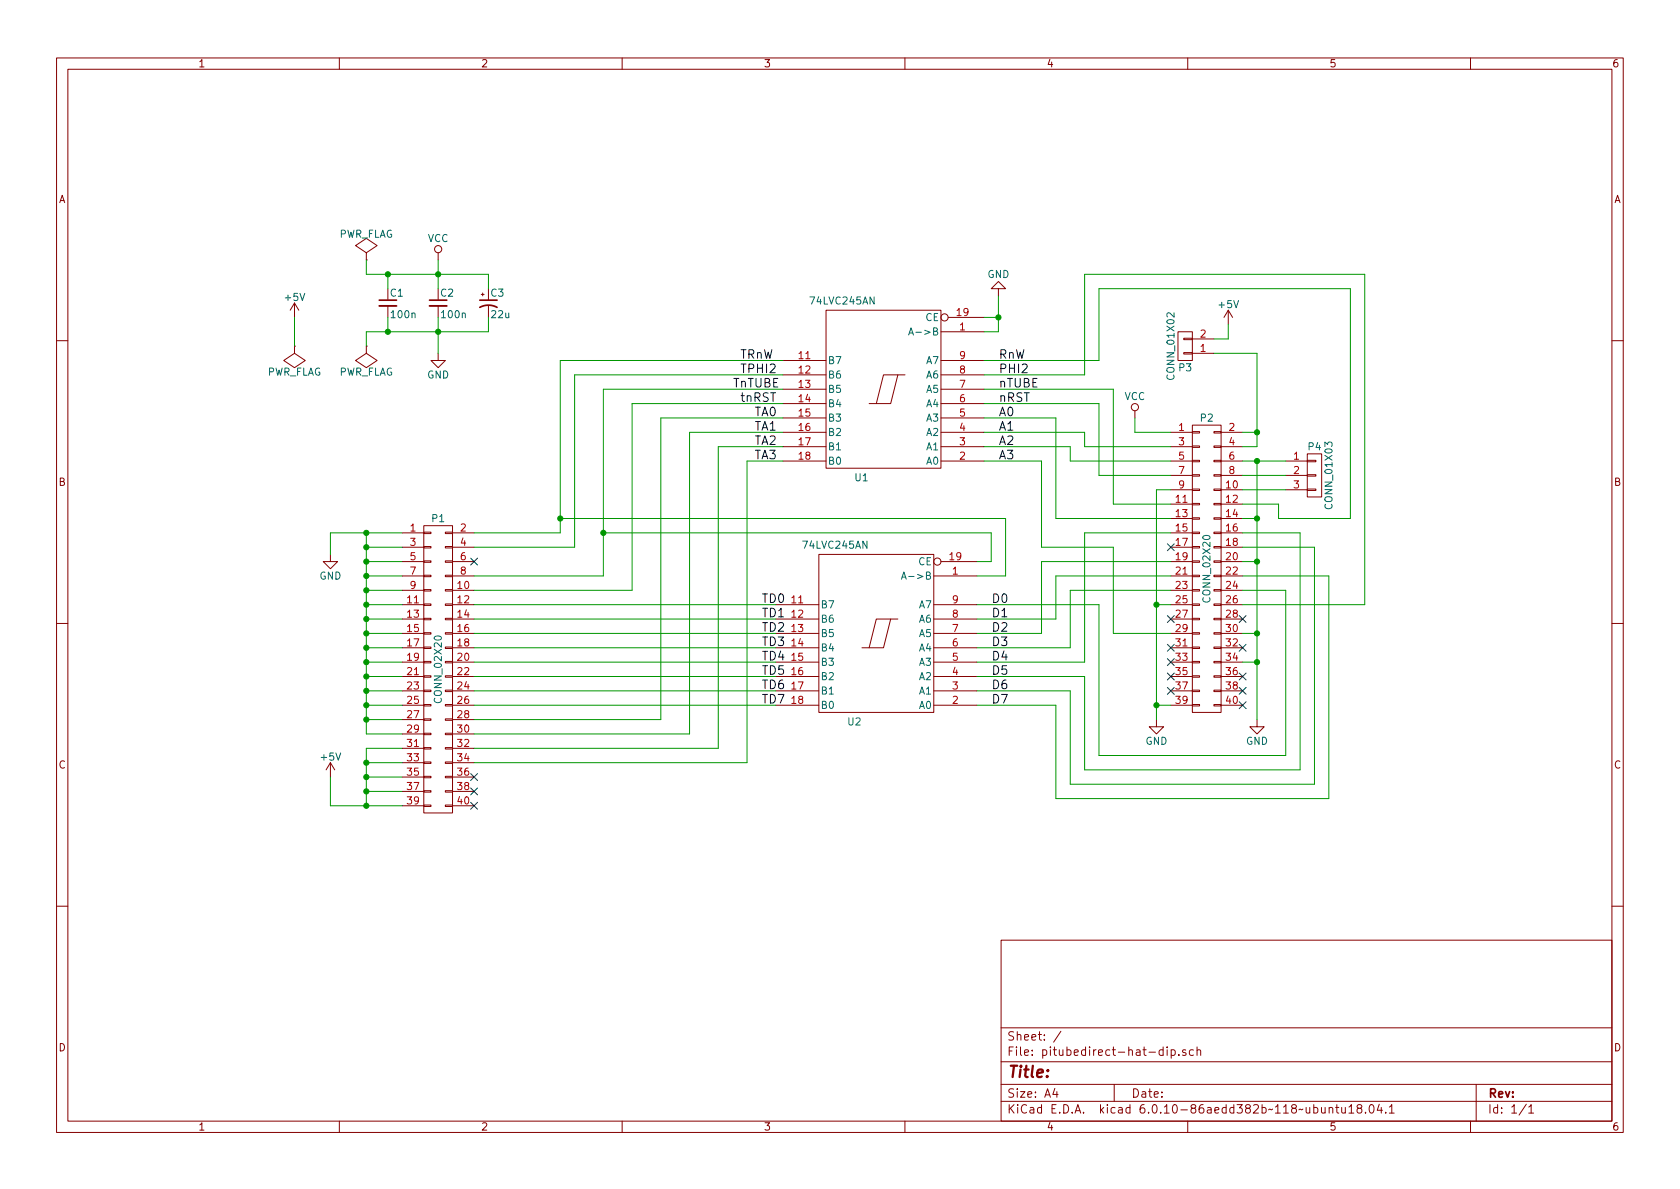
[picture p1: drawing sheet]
EESchema Schematic File Version 2
LIBS:power
LIBS:device
LIBS:transistors
LIBS:conn
LIBS:linear
LIBS:regul
LIBS:74xx
LIBS:cmos4000
LIBS:adc-dac
LIBS:memory
LIBS:xilinx
LIBS:microcontrollers
LIBS:dsp
LIBS:microchip
LIBS:analog_switches
LIBS:motorola
LIBS:texas
LIBS:intel
LIBS:audio
LIBS:interface
LIBS:digital-audio
LIBS:philips
LIBS:display
LIBS:cypress
LIBS:siliconi
LIBS:opto
LIBS:atmel
LIBS:contrib
LIBS:valves
LIBS:pitubedirect-hat-dip-cache
EELAYER 25 0
EELAYER END
$Descr A4 11693 8268
encoding utf-8
Sheet 1 1
Title ""
Date ""
Rev ""
Comp ""
Comment1 ""
Comment2 ""
Comment3 ""
Comment4 ""
$EndDescr
$Comp
L 74LS245 U2
U 1 1
P 6100 4400
F 0 "U2" H 6200 4975 50  0000 L BNN
F 1 "74LVC245AN" H 6150 3825 50  0000 L TNN
F 2 "Housings_DIP:DIP-20_W7.62mm" H 6100 4400 50  0001 C CNN
F 3 "" H 6100 4400 50  0000 C CNN
	1    6100 4400
	-1   0    0    1   
$EndComp
$Comp
L CONN_02X20 P1
U 1 1
P 3050 4650
F 0 "P1" H 3050 5700 50  0000 C CNN
F 1 "CONN_02X20" V 3050 4650 50  0000 C CNN
F 2 "Pin_Headers:Pin_Header_Straight_2x20" H 3050 3700 50  0001 C CNN
F 3 "" H 3050 3700 50  0000 C CNN
	1    3050 4650
	1    0    0    -1  
$EndComp
$Comp
L GND #PWR01
U 1 1
P 2300 3850
F 0 "#PWR01" H 2300 3600 50  0001 C CNN
F 1 "GND" H 2300 3700 50  0000 C CNN
F 2 "" H 2300 3850 50  0000 C CNN
F 3 "" H 2300 3850 50  0000 C CNN
	1    2300 3850
	1    0    0    -1  
$EndComp
$Comp
L +5V #PWR02
U 1 1
P 2300 5400
F 0 "#PWR02" H 2300 5250 50  0001 C CNN
F 1 "+5V" H 2300 5540 50  0000 C CNN
F 2 "" H 2300 5400 50  0000 C CNN
F 3 "" H 2300 5400 50  0000 C CNN
	1    2300 5400
	1    0    0    -1  
$EndComp
Text Label 5300 4200 0    60   ~ 0
TD0
Text Label 5300 4300 0    60   ~ 0
TD1
Text Label 5300 4400 0    60   ~ 0
TD2
Text Label 5300 4500 0    60   ~ 0
TD3
Text Label 5300 4600 0    60   ~ 0
TD4
Text Label 5300 4700 0    60   ~ 0
TD5
Text Label 5300 4800 0    60   ~ 0
TD6
Text Label 5300 4900 0    60   ~ 0
TD7
Text Label 5250 2900 0    60   ~ 0
TA0
Text Label 5250 3000 0    60   ~ 0
TA1
Text Label 5250 3100 0    60   ~ 0
TA2
Text Label 5150 2500 0    60   ~ 0
TRnW
Text Label 5150 2600 0    60   ~ 0
TPHI2
Text Label 5100 2700 0    60   ~ 0
TnTUBE
Text Label 5150 2800 0    60   ~ 0
tnRST
NoConn ~ 3300 3900
NoConn ~ 3300 5400
NoConn ~ 3300 5500
NoConn ~ 3300 5600
$Comp
L GND #PWR03
U 1 1
P 6950 2050
F 0 "#PWR03" H 6950 1800 50  0001 C CNN
F 1 "GND" H 6950 1900 50  0000 C CNN
F 2 "" H 6950 2050 50  0000 C CNN
F 3 "" H 6950 2050 50  0000 C CNN
	1    6950 2050
	-1   0    0    1   
$EndComp
$Comp
L C_Small C1
U 1 1
P 2700 2100
F 0 "C1" H 2710 2170 50  0000 L CNN
F 1 "100n" H 2710 2020 50  0000 L CNN
F 2 "Capacitors_ThroughHole:C_Rect_L7_W2_P5" H 2700 2100 50  0001 C CNN
F 3 "" H 2700 2100 50  0000 C CNN
	1    2700 2100
	1    0    0    -1  
$EndComp
$Comp
L C_Small C2
U 1 1
P 3050 2100
F 0 "C2" H 3060 2170 50  0000 L CNN
F 1 "100n" H 3060 2020 50  0000 L CNN
F 2 "Capacitors_ThroughHole:C_Rect_L7_W2_P5" H 3050 2100 50  0001 C CNN
F 3 "" H 3050 2100 50  0000 C CNN
	1    3050 2100
	1    0    0    -1  
$EndComp
$Comp
L CP1_Small C3
U 1 1
P 3400 2100
F 0 "C3" H 3410 2170 50  0000 L CNN
F 1 "22u" H 3410 2020 50  0000 L CNN
F 2 "Discret:C1V8" H 3400 2100 50  0001 C CNN
F 3 "" H 3400 2100 50  0000 C CNN
	1    3400 2100
	1    0    0    -1  
$EndComp
$Comp
L GND #PWR04
U 1 1
P 8050 5000
F 0 "#PWR04" H 8050 4750 50  0001 C CNN
F 1 "GND" H 8050 4850 50  0000 C CNN
F 2 "" H 8050 5000 50  0000 C CNN
F 3 "" H 8050 5000 50  0000 C CNN
	1    8050 5000
	1    0    0    -1  
$EndComp
$Comp
L GND #PWR05
U 1 1
P 8750 5000
F 0 "#PWR05" H 8750 4750 50  0001 C CNN
F 1 "GND" H 8750 4850 50  0000 C CNN
F 2 "" H 8750 5000 50  0000 C CNN
F 3 "" H 8750 5000 50  0000 C CNN
	1    8750 5000
	1    0    0    -1  
$EndComp
$Comp
L +5V #PWR06
U 1 1
P 8550 2250
F 0 "#PWR06" H 8550 2100 50  0001 C CNN
F 1 "+5V" H 8550 2390 50  0000 C CNN
F 2 "" H 8550 2250 50  0000 C CNN
F 3 "" H 8550 2250 50  0000 C CNN
	1    8550 2250
	1    0    0    -1  
$EndComp
$Comp
L CONN_01X03 P4
U 1 1
P 9150 3300
F 0 "P4" H 9150 3500 50  0000 C CNN
F 1 "CONN_01X03" V 9250 3300 50  0000 C CNN
F 2 "Pin_Headers:Pin_Header_Straight_1x03" H 9150 3300 50  0001 C CNN
F 3 "" H 9150 3300 50  0000 C CNN
	1    9150 3300
	1    0    0    -1  
$EndComp
Text Label 6900 4200 0    60   ~ 0
D0
Text Label 6900 4300 0    60   ~ 0
D1
Text Label 6900 4400 0    60   ~ 0
D2
Text Label 6900 4500 0    60   ~ 0
D3
Text Label 6900 4600 0    60   ~ 0
D4
Text Label 6900 4700 0    60   ~ 0
D5
Text Label 6900 4800 0    60   ~ 0
D6
Text Label 6900 4900 0    60   ~ 0
D7
Text Label 6950 3000 0    60   ~ 0
A1
Text Label 6950 2800 0    60   ~ 0
nRST
Text Label 6950 2700 0    60   ~ 0
nTUBE
Text Label 6950 2600 0    60   ~ 0
PHI2
Text Label 6950 2500 0    60   ~ 0
RnW
$Comp
L GND #PWR07
U 1 1
P 3050 2450
F 0 "#PWR07" H 3050 2200 50  0001 C CNN
F 1 "GND" H 3050 2300 50  0000 C CNN
F 2 "" H 3050 2450 50  0000 C CNN
F 3 "" H 3050 2450 50  0000 C CNN
	1    3050 2450
	1    0    0    -1  
$EndComp
$Comp
L VCC #PWR08
U 1 1
P 3050 1800
F 0 "#PWR08" H 3050 1650 50  0001 C CNN
F 1 "VCC" H 3050 1950 50  0000 C CNN
F 2 "" H 3050 1800 50  0000 C CNN
F 3 "" H 3050 1800 50  0000 C CNN
	1    3050 1800
	1    0    0    -1  
$EndComp
$Comp
L VCC #PWR09
U 1 1
P 7900 2900
F 0 "#PWR09" H 7900 2750 50  0001 C CNN
F 1 "VCC" H 7900 3050 50  0000 C CNN
F 2 "" H 7900 2900 50  0000 C CNN
F 3 "" H 7900 2900 50  0000 C CNN
	1    7900 2900
	1    0    0    -1  
$EndComp
$Comp
L PWR_FLAG #FLG010
U 1 1
P 2050 2400
F 0 "#FLG010" H 2050 2495 50  0001 C CNN
F 1 "PWR_FLAG" H 2050 2580 50  0000 C CNN
F 2 "" H 2050 2400 50  0000 C CNN
F 3 "" H 2050 2400 50  0000 C CNN
	1    2050 2400
	-1   0    0    1   
$EndComp
$Comp
L +5V #PWR011
U 1 1
P 2050 2200
F 0 "#PWR011" H 2050 2050 50  0001 C CNN
F 1 "+5V" H 2050 2340 50  0000 C CNN
F 2 "" H 2050 2200 50  0000 C CNN
F 3 "" H 2050 2200 50  0000 C CNN
	1    2050 2200
	1    0    0    -1  
$EndComp
$Comp
L 74LS245 U1
U 1 1
P 6150 2700
F 0 "U1" H 6250 3275 50  0000 L BNN
F 1 "74LVC245AN" H 6200 2125 50  0000 L TNN
F 2 "Housings_DIP:DIP-20_W7.62mm" H 6150 2700 50  0001 C CNN
F 3 "" H 6150 2700 50  0000 C CNN
	1    6150 2700
	-1   0    0    1   
$EndComp
$Comp
L PWR_FLAG #FLG012
U 1 1
P 2550 2400
F 0 "#FLG012" H 2550 2495 50  0001 C CNN
F 1 "PWR_FLAG" H 2550 2580 50  0000 C CNN
F 2 "" H 2550 2400 50  0000 C CNN
F 3 "" H 2550 2400 50  0000 C CNN
	1    2550 2400
	-1   0    0    1   
$EndComp
$Comp
L PWR_FLAG #FLG013
U 1 1
P 2550 1800
F 0 "#FLG013" H 2550 1895 50  0001 C CNN
F 1 "PWR_FLAG" H 2550 1980 50  0000 C CNN
F 2 "" H 2550 1800 50  0000 C CNN
F 3 "" H 2550 1800 50  0000 C CNN
	1    2550 1800
	1    0    0    -1  
$EndComp
Text Label 6950 3100 0    60   ~ 0
A2
Text Label 6950 2900 0    60   ~ 0
A0
$Comp
L CONN_02X20 P2
U 1 1
P 8400 3950
F 0 "P2" H 8400 5000 50  0000 C CNN
F 1 "CONN_02X20" V 8400 3950 50  0000 C CNN
F 2 "Socket_Strips:Socket_Strip_Straight_2x20" H 8400 3000 50  0001 C CNN
F 3 "" H 8400 3000 50  0000 C CNN
	1    8400 3950
	1    0    0    -1  
$EndComp
NoConn ~ 8150 4300
NoConn ~ 8150 4500
NoConn ~ 8150 4600
NoConn ~ 8150 4700
NoConn ~ 8150 4800
NoConn ~ 8650 4900
NoConn ~ 8650 4800
NoConn ~ 8650 4700
NoConn ~ 8650 4500
NoConn ~ 8650 4300
Text Label 5250 3200 0    60   ~ 0
TA3
Text Label 6950 3200 0    60   ~ 0
A3
$Comp
L CONN_01X02 P3
U 1 1
P 8250 2400
F 0 "P3" H 8250 2550 50  0000 C CNN
F 1 "CONN_01X02" V 8350 2400 50  0000 C CNN
F 2 "Pin_Headers:Pin_Header_Straight_1x02" H 8250 2400 50  0001 C CNN
F 3 "" H 8250 2400 50  0000 C CNN
	1    8250 2400
	-1   0    0    1   
$EndComp
Wire Wire Line
	4600 2900 4600 5000
Connection ~ 8050 4900
Wire Wire Line
	8050 4900 8150 4900
Connection ~ 8750 4600
Wire Wire Line
	8750 4600 8650 4600
Connection ~ 8750 4400
Wire Wire Line
	8750 4400 8650 4400
Wire Wire Line
	7450 5450 7450 4800
Wire Wire Line
	9150 5450 7450 5450
Wire Wire Line
	9150 3800 9150 5450
Wire Wire Line
	8650 3800 9150 3800
Wire Wire Line
	7450 4800 6800 4800
Wire Wire Line
	4200 3700 6900 3700
Connection ~ 4200 3700
Wire Wire Line
	4200 4000 3300 4000
Wire Wire Line
	7450 3100 7450 3200
Wire Wire Line
	7450 3200 8150 3200
Connection ~ 2700 2300
Wire Wire Line
	2550 2400 2550 2300
Connection ~ 2700 1900
Wire Wire Line
	2550 1800 2550 1900
Wire Wire Line
	8550 2350 8550 2250
Wire Wire Line
	8450 2350 8550 2350
Wire Wire Line
	2050 2200 2050 2400
Wire Wire Line
	3050 1800 3050 2000
Wire Wire Line
	3050 2200 3050 2450
Wire Wire Line
	3300 5200 5000 5200
Wire Wire Line
	3300 5100 4800 5100
Wire Wire Line
	3300 4100 4400 4100
Wire Wire Line
	7550 2600 6850 2600
Wire Wire Line
	9500 1900 7550 1900
Wire Wire Line
	9500 4200 9500 1900
Wire Wire Line
	8650 4200 9500 4200
Wire Wire Line
	7650 4200 6800 4200
Wire Wire Line
	7650 5250 7650 4200
Wire Wire Line
	8950 5250 7650 5250
Wire Wire Line
	8950 4100 8950 5250
Wire Wire Line
	8650 4100 8950 4100
Wire Wire Line
	7350 4900 6800 4900
Wire Wire Line
	7350 5550 7350 4900
Wire Wire Line
	9250 5550 7350 5550
Wire Wire Line
	9250 4000 9250 5550
Wire Wire Line
	8650 4000 9250 4000
Wire Wire Line
	7550 4700 6800 4700
Wire Wire Line
	7550 5350 7550 4700
Wire Wire Line
	9050 5350 7550 5350
Wire Wire Line
	9050 3700 9050 5350
Wire Wire Line
	8650 3700 9050 3700
Wire Wire Line
	7650 2500 6850 2500
Wire Wire Line
	7650 2000 7650 2500
Wire Wire Line
	9400 2000 7650 2000
Wire Wire Line
	9400 3600 9400 2000
Wire Wire Line
	8900 3600 9400 3600
Wire Wire Line
	8900 3500 8900 3600
Wire Wire Line
	8650 3500 8900 3500
Wire Wire Line
	7450 4500 6800 4500
Wire Wire Line
	7450 4100 7450 4500
Wire Wire Line
	8150 4100 7450 4100
Wire Wire Line
	7350 4300 6800 4300
Wire Wire Line
	7350 4000 7350 4300
Wire Wire Line
	8150 4000 7350 4000
Wire Wire Line
	7250 4400 6800 4400
Wire Wire Line
	7250 3900 7250 4400
Wire Wire Line
	8150 3900 7250 3900
Wire Wire Line
	7550 4600 6800 4600
Wire Wire Line
	7550 3700 7550 4600
Wire Wire Line
	8150 3700 7550 3700
Wire Wire Line
	7350 2900 7350 3600
Wire Wire Line
	7350 3600 8150 3600
Wire Wire Line
	7750 2700 6850 2700
Wire Wire Line
	7750 2700 7750 3500
Wire Wire Line
	7750 3500 8150 3500
Wire Wire Line
	7650 2800 6850 2800
Wire Wire Line
	7650 2800 7650 3300
Wire Wire Line
	7650 3300 8150 3300
Wire Wire Line
	8950 3400 8650 3400
Wire Wire Line
	8650 3300 8950 3300
Connection ~ 8750 3200
Connection ~ 8750 3000
Wire Wire Line
	8450 2450 8750 2450
Wire Wire Line
	8750 3000 8650 3000
Wire Wire Line
	8750 2450 8750 3100
Wire Wire Line
	8750 3100 8650 3100
Wire Wire Line
	7900 3000 8150 3000
Connection ~ 8750 3600
Wire Wire Line
	8650 3200 8950 3200
Connection ~ 8750 3900
Wire Wire Line
	8750 3600 8650 3600
Wire Wire Line
	8750 3900 8650 3900
Wire Wire Line
	8750 3200 8750 5000
Connection ~ 8050 4200
Wire Wire Line
	8150 3400 8050 3400
Wire Wire Line
	8050 4200 8150 4200
Wire Wire Line
	8050 3400 8050 5000
Connection ~ 3050 1900
Wire Wire Line
	3400 1900 3400 2000
Wire Wire Line
	2550 1900 3400 1900
Wire Wire Line
	2700 2000 2700 1900
Wire Wire Line
	2700 2300 2700 2200
Connection ~ 3050 2300
Wire Wire Line
	3400 2300 3400 2200
Wire Wire Line
	2550 2300 3400 2300
Wire Wire Line
	3900 3700 3300 3700
Connection ~ 3900 3600
Wire Wire Line
	7000 3600 3900 3600
Wire Wire Line
	6900 3700 6900 3900
Wire Wire Line
	6900 3900 6800 3900
Wire Wire Line
	7000 4000 6800 4000
Wire Wire Line
	7000 3600 7000 4000
Connection ~ 6950 2200
Wire Wire Line
	6950 2050 6950 2300
Wire Wire Line
	6950 2300 6850 2300
Wire Wire Line
	6850 2200 6950 2200
Wire Wire Line
	4800 5100 4800 3000
Wire Wire Line
	4600 5000 3300 5000
Wire Wire Line
	3300 4900 5400 4900
Wire Wire Line
	3300 4800 5400 4800
Wire Wire Line
	3300 4700 5400 4700
Wire Wire Line
	3300 4600 5400 4600
Wire Wire Line
	3300 4500 5400 4500
Wire Wire Line
	3300 4400 5400 4400
Wire Wire Line
	3300 4300 5400 4300
Wire Wire Line
	3300 4200 5400 4200
Connection ~ 2550 5600
Wire Wire Line
	2300 5600 2300 5400
Connection ~ 2550 3700
Wire Wire Line
	2300 3700 2300 3850
Connection ~ 2550 5300
Wire Wire Line
	2800 5300 2550 5300
Connection ~ 2550 5400
Wire Wire Line
	2550 5400 2800 5400
Connection ~ 2550 5500
Wire Wire Line
	2550 5500 2800 5500
Wire Wire Line
	2300 5600 2800 5600
Wire Wire Line
	2550 5200 2550 5600
Wire Wire Line
	2800 5200 2550 5200
Connection ~ 2550 3800
Wire Wire Line
	2800 3800 2550 3800
Connection ~ 2550 3900
Wire Wire Line
	2550 3900 2800 3900
Connection ~ 2550 4000
Wire Wire Line
	2550 4000 2800 4000
Connection ~ 2550 4100
Wire Wire Line
	2550 4100 2800 4100
Connection ~ 2550 4200
Wire Wire Line
	2550 4200 2800 4200
Connection ~ 2550 4300
Wire Wire Line
	2550 4300 2800 4300
Connection ~ 2550 4400
Wire Wire Line
	2550 4400 2800 4400
Connection ~ 2550 4500
Wire Wire Line
	2550 4500 2800 4500
Connection ~ 2550 4600
Wire Wire Line
	2550 4600 2800 4600
Connection ~ 2550 4700
Wire Wire Line
	2550 4700 2800 4700
Connection ~ 2550 4800
Wire Wire Line
	2550 4800 2800 4800
Connection ~ 2550 4900
Wire Wire Line
	2550 4900 2800 4900
Connection ~ 2550 5000
Wire Wire Line
	2550 5000 2800 5000
Wire Wire Line
	2550 5100 2800 5100
Wire Wire Line
	2550 3700 2550 5100
Wire Wire Line
	2300 3700 2800 3700
Wire Wire Line
	4400 2800 5450 2800
Wire Wire Line
	4400 4100 4400 2800
Wire Wire Line
	4200 2700 5450 2700
Wire Wire Line
	4200 2700 4200 4000
Wire Wire Line
	4000 2600 5450 2600
Wire Wire Line
	4000 2600 4000 3800
Wire Wire Line
	4000 3800 3300 3800
Wire Wire Line
	3900 2500 5450 2500
Wire Wire Line
	3900 2500 3900 3700
Wire Wire Line
	3300 5300 5200 5300
Wire Wire Line
	5200 5300 5200 3200
Wire Wire Line
	7550 1900 7550 2600
Wire Wire Line
	8150 4400 7750 4400
Wire Wire Line
	7750 4400 7750 3800
Wire Wire Line
	7750 3800 7250 3800
Wire Wire Line
	7250 3800 7250 3200
Wire Wire Line
	5200 3200 5450 3200
Wire Wire Line
	5000 3100 5450 3100
Wire Wire Line
	5000 5200 5000 3100
Wire Wire Line
	4800 3000 5450 3000
Wire Wire Line
	5450 2900 4600 2900
Wire Wire Line
	6850 2900 7350 2900
Wire Wire Line
	7250 3200 6850 3200
Wire Wire Line
	7450 3100 6850 3100
Wire Wire Line
	8150 3100 7550 3100
Wire Wire Line
	7550 3100 7550 3000
Wire Wire Line
	7550 3000 6850 3000
Wire Wire Line
	7900 3000 7900 2900
NoConn ~ 8150 3800
$EndSCHEMATC
